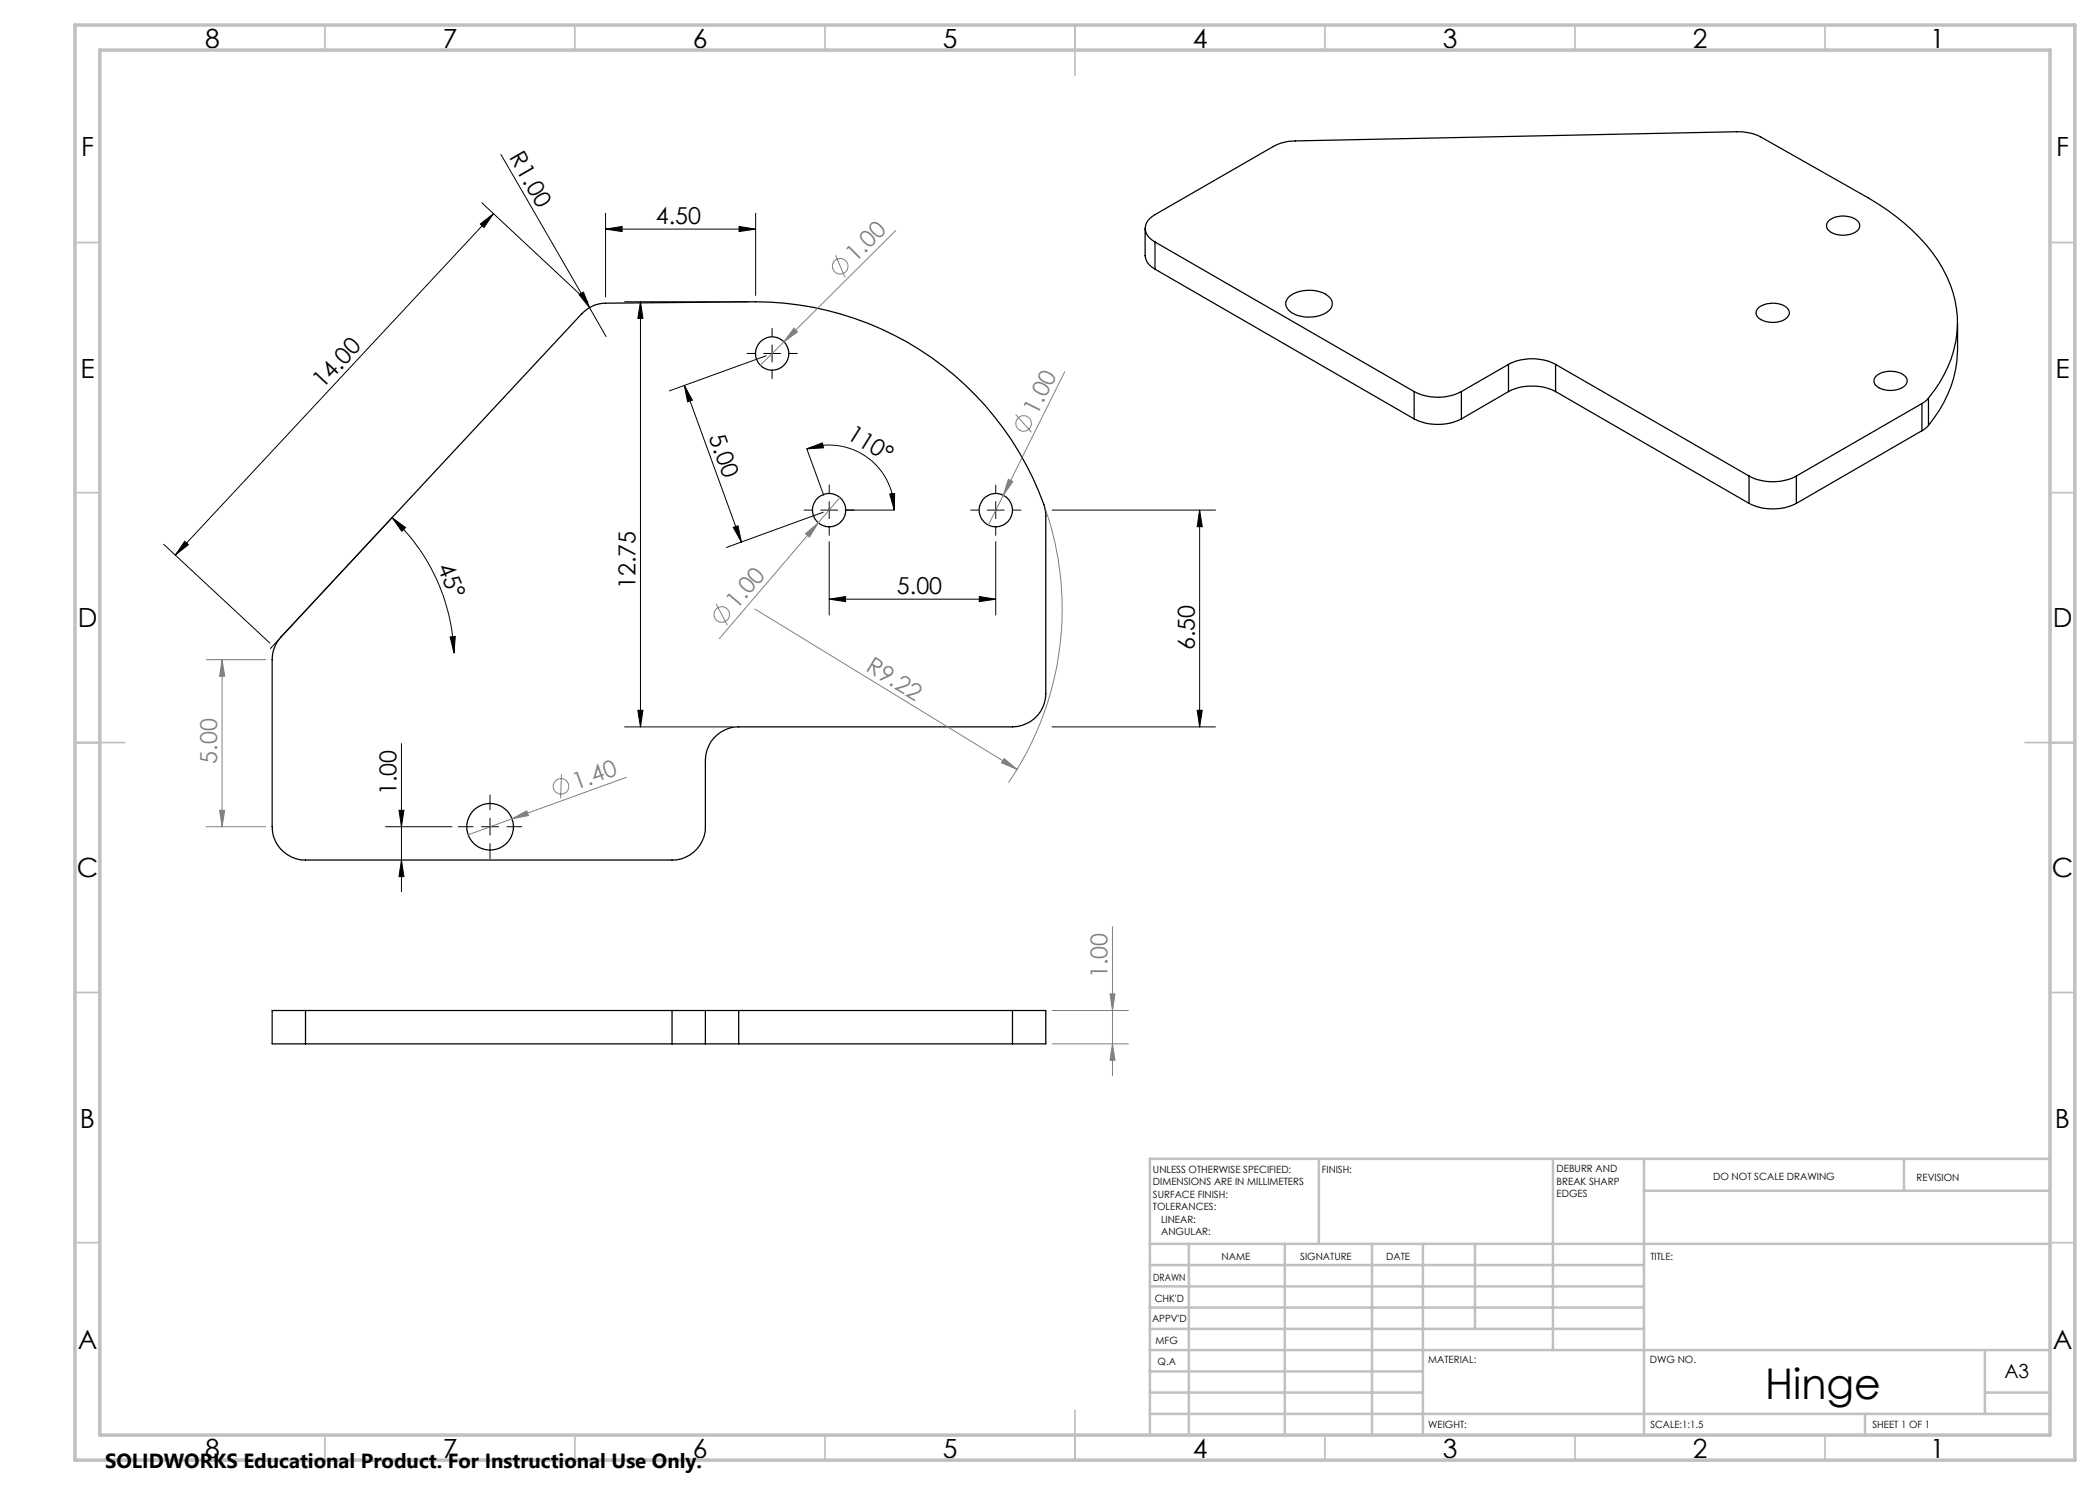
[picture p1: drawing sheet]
<svg xmlns="http://www.w3.org/2000/svg" width="420mm" height="297mm" viewBox="0 0 420 297" stroke-linecap="round" stroke-linejoin="round" font-family="sans-serif">
<g fill="none" stroke="#000" stroke-width=".25">
<path d="M229 45.7v5.4a3.3 3.3 0 0 0 2 2.7M231 48.4a2.83 2.83 0 0 1-1.2-4.6l1.2-.9 23.6-13.6a9.4 9.4 0 0 1 4.5-1.1l88.2-1.9a9.8 9.8 0 0 1 4.9 1.1l21.4 12.1a39.8 39.8 0 0 1 14.9 14.2 21.9 21.9 0 0 1-1.6 24.4l-1.2 1.5M231 48.4l51.8 29.9M231 48.4v5.4M231 53.8l51.8 30M257.7 59.5a6.8 6.8 0 0 1 7.9-.3 1.9 1.9 0 0 1-.3 3.3 6.9 6.9 0 0 1-7.5-.4 1.76 1.76 0 0 1-.1-2.6zM365.6 44.3a4.6 4.6 0 0 1 6-.1 1.35 1.35 0 0 1-.5 2.2 4.8 4.8 0 0 1-5.6-.5 1.29 1.29 0 0 1 .1-1.6zM116.3 62.8a6.7 6.7 0 0 1 4.8-2.2l30-.2a61.2 61.2 0 0 1 57.9 41.3l.2 1.2v35.8a6.7 6.7 0 0 1-6.7 6.7h-54.8a6.7 6.7 0 0 0-6.6 6.6v13.3a6.6 6.6 0 0 1-6.7 6.7h-73.3a6.6 6.6 0 0 1-6.7-6.7v-33.4a6.8 6.8 0 0 1 1.8-4.5zM282.8 78.3a10.4 10.4 0 0 0 9.5 0M282.8 78.3v5.5M292.3 78.3v5.5M301.7 72.9a10.3 10.3 0 0 1 9.4 0"/>
<path d="M301.7 78.3a10.6 10.6 0 0 1 9.4 0M301.7 72.9l-9.4 5.4M301.7 72.9v5.4M301.7 78.3l-9.4 5.5M311.1 72.9l38.7 22.3M311.1 72.9v5.4M311.1 78.3l38.7 22.4M351.5 61.8a4.8 4.8 0 0 1 6-.1 1.34 1.34 0 0 1-.5 2.1 4.8 4.8 0 0 1-5.6-.5 1.16 1.16 0 0 1 .1-1.5zM375.1 75.4a4.6 4.6 0 0 1 6-.1 1.35 1.35 0 0 1-.5 2.2 4.8 4.8 0 0 1-5.6-.6 1.29 1.29 0 0 1 .1-1.5zM385.7 79.6l-1.3 1.1M385.7 79.6v5.5M391.5 64.6a38.9 38.9 0 0 1-.8 11 26 26 0 0 1-5 9.5"/>
<path d="M282.8 83.8a10.7 10.7 0 0 0 9.5 0M349.8 95.2a10.4 10.4 0 0 0 9.5 0M349.8 95.2v5.5M359.3 95.2v5.5M384.4 80.7l-25.1 14.5M384.4 80.7v5.4M384.4 86.1l-25.1 14.6M385.7 85.1l-1.3 1M349.8 100.7a10.7 10.7 0 0 0 9.5 0M61.1 202.1h-6.7v6.7h6.7M61.1 202.1v6.7M61.1 202.1h73.3"/>
<path d="M61.1 208.8h73.3M134.4 202.1h6.7M134.4 208.8h6.7M134.4 202.1v6.7M141.1 202.1h6.6M141.1 208.8h6.6M141.1 202.1v6.7M147.7 202.1h54.8M147.7 208.8h54.8M147.7 202.1v6.7M202.5 202.1h6.7v6.7h-6.7M202.5 202.1v6.7"/>
<circle cx="154.4" cy="70.7" r="3.3"/>
<circle cx="165.8" cy="102" r="3.3"/>
<circle cx="199.1" cy="102" r="3.3"/>
<circle cx="98" cy="165.4" r="4.7"/>
</g>
<g fill="none" stroke="#808080" stroke-width=".2">
<path d="M167.1 51l1.9 4.5M179.1 46.1l-27.1 27M158.8 65.6l.7 .8-2.7 2zM212.9 74.4l-12.2 24.7M168 99.5l-4.3 5.1M200.7 99.1l-3 5.9M201.7 95.8l.9 .5-1.9 2.8zM203.1 82.9l3.2 3.6M161.1 106.7l2.6-2.1-1.8 2.8zM163.7 104.6l-19.8 23.1M209.2 102.1a61.6 61.6 0 0 1-7.5 54.4M41.2 131.9h12"/>
<path d="M44.4 131.9v33.4M44.4 131.9l.5 3.4h-1zM143.2 120.8l2.3 4.2M151 121.8l52.4 32.1M112.3 154.9l-.2 4.8M125.3 155.5l-31.7 11.5M200.8 151.7l2.6 2.2-3.1-1.3zM41.2 165.3h12M43.9 162.1h1l-.5 3.2zM102.4 163.8l2.9-1.6 .4 .9zM222 198.8h1l-.5 3.3zM222.5 185.3v29.8"/>
<path d="M210.4 202.1h15.3M210.4 208.8h15.3M222.5 208.8l.5 3.3h-1z"/>
<circle cx="168" cy="53.2" r="1.57"/>
<circle cx="204.7" cy="84.7" r="1.56"/>
<circle cx="144.4" cy="122.9" r="1.56"/>
<circle cx="112.2" cy="157.3" r="1.55"/>
</g>
<g fill="none" stroke="#000" stroke-width=".2">
<path d="M100.2 30.9l17.7 30.6M96.1 44.8l2.6-2-1.9 2.7zM96.4 40.6l21.2 19.8M98.7 42.8l-63.6 68.2M115.8 58.9l.9-.5 1.2 3.1zM121.1 45.8l3.3-.5v1zM121.1 42.6v16.8M121.1 45.8h30M147.8 45.3l3.3 .5-3.3 .5zM151.1 42.6v16.5M117.9 61.5l3.3 5.8M124.9 60.4h25"/>
<path d="M128.1 60.4l.5 3.3h-1zM128.1 60.4v85M136.9 77.1l11.4 31.3M136.9 77.1l1.6 2.9-1 .4zM149.4 70.7h1.6M152.7 70.7h3.4M153.2 71.2l-19.3 7M154.4 65.7v1.6M154.4 69v3.4M154.4 74.1v1.6M157.8 70.7h1.7M161.4 89.8l3.1-1.2 .2 1z"/>
<path d="M161.4 89.8a13.1 13.1 0 0 1 17.5 12.2M161.4 89.8l3.3 9.3M165.8 97v1.6M177.9 98.8l1-.1v3.3zM199.1 97v1.6M32.7 108.9l21.3 19.7M36.9 108.3l.8 .6-2.6 2.1zM78.4 103.5l2.7 2-.7 .8zM78.4 103.5a38.9 38.9 0 0 1 12.4 27.1M78.4 103.5l-24.3 26.2M146.6 105.5l1-.3 .7 3.2zM160.8 102h1.7"/>
<path d="M164.1 102h3.4M164.6 102.4l-19.3 7.1M165.8 119.8l3.3-.5v1zM165.8 100.3v3.4M165.8 105.4v1.7M165.8 108.3v14.7M165.8 119.8h33.3M169 102h9.9M194.1 102h1.7M195.9 119.3l3.2 .5-3.2 .5zM197.4 102h3.4M199.1 100.3v3.4"/>
<path d="M199.1 105.4v1.7M199.1 108.3v14.7M202.5 102h1.7M210.4 102h32.7M239.9 102l.6 3.3h-1.1zM239.9 102v43.4M90 127.4l1.1-.1-.3 3.3zM80.3 148.7v29.7M98 159v3M124.9 145.4h21.6M127.6 142.1h1l-.5 3.3zM210.4 145.4h32.7"/>
<path d="M239.4 142.1h1.1l-.6 3.3zM77.1 165.3h13.3M79.8 162.1h1l-.5 3.2zM80.3 172l.5 3.3h-1zM91.7 165.3h2.9M96.3 165.3h3.4M98 163.7v3.3M98 168.7v3M101.4 165.3h3"/>
</g>
<g fill="none" stroke="#c0c0c0" stroke-width=".35">
<path d="M65 5v5M115 5v5M165 5v5M215 5v10M265 5v5M315 5v5M365 5v5M15 48.5h5M410 48.5h5M15 98.5h5M410 98.5h5M15 148.5h10"/>
<path d="M405 148.5h10M15 198.5h5M410 198.5h5M15 248.5h5M410 248.5h5M65 287v5M115 287v5M165 287v5M215 282v10M265 287v5M315 287v5M365 287v5"/>
</g>
<g fill="none" stroke="#c0c0c0" stroke-width=".5">
<path d="M263.8 231.8v17M310.6 231.8v38.2M328.8 231.8v55.2M328.8 238.2h81.2M380.8 231.8v6.4M410 231.8h-180v55.2M230 248.8h180M230 257.3h98.8M230 253h98.8M237.8 248.8v38.2M257 248.8v38.2M274.4 248.8v38.2"/>
<path d="M284.6 248.8v38.2M295 248.8v17M230 265.8h98.8M230 261.5h98.8M230 278.5h54.6M230 274.3h54.6M230 270h180M397 278.5h13M397 270v12.8M230 282.8h180M373 282.8v4.2"/>
</g>
<path d="M15 5h400v287h-400zM20 10h390v277h-390z" fill="none" stroke="#c0c0c0" stroke-width=".7"/>
<g fill="#000">
<path d="M115.8 58.9l.9-.5 1.2 3.1z"/>
<path d="M96.1 44.8l2.6-2-1.9 2.7zM36.9 108.3l.8 .6-2.6 2.1z"/>
<path d="M136.9 77.1l1.6 2.9-1 .4zM146.6 105.5l1-.3 .7 3.2z"/>
<path d="M165.8 119.8l3.3-.5v1zM195.9 119.3l3.2 .5-3.2 .5zM121.1 45.8l3.3-.5v1zM147.8 45.3l3.3 .5-3.3 .5z"/>
<path d="M177.9 98.8l1-.1v3.3zM161.4 89.8l3.1-1.2 .2 1z"/>
<path d="M90 127.4l1.1-.1-.3 3.3zM78.4 103.5l2.7 2-.7 .8z"/>
<path d="M239.4 142.1h1.1l-.6 3.3zM239.9 102l.6 3.3h-1.1z"/>
<path d="M79.8 162.1h1l-.5 3.2zM80.3 172l.5 3.3h-1zM128.1 60.4l.5 3.3h-1zM127.6 142.1h1l-.5 3.3z"/>
</g>
<g fill="#808080">
<path d="M102.4 163.8l2.9-1.6 .4 .9z"/>
<path d="M158.8 65.6l.7 .8-2.7 2z"/>
<path d="M161.1 106.7l2.6-2.1-1.8 2.8z"/>
<path d="M201.7 95.8l.9 .5-1.9 2.8z"/>
<path d="M200.8 151.7l2.6 2.2-3.1-1.3z"/>
<path d="M44.4 131.9l.5 3.4h-1zM43.9 162.1h1l-.5 3.2z"/>
<path d="M222 198.8h1l-.5 3.3zM222.5 208.8l.5 3.3h-1z"/>
</g>
<text font-size="8.5" x="353" y="279.7">Hinge</text>
<g font-size="5.3">
<text x="41" y="9.5">8</text>
<text x="88.5" y="9.5">7</text>
<text x="138.5" y="9.5">6</text>
<text x="188.5" y="9.5">5</text>
<text x="238.5" y="9.5">4</text>
<text x="288.5" y="9.5">3</text>
<text x="338.5" y="9.5">2</text>
<text x="386" y="9.5">1</text>
<text x="16.2" y="31.3">F</text>
<text x="411.2" y="31.3">F</text>
<text x="16.1" y="75.5">E</text>
<text x="411.1" y="75.5">E</text>
<text x="15.5" y="125.5">D</text>
<text x="410.5" y="125.5">D</text>
<text x="15.4" y="175.5">C</text>
<text x="410.4" y="175.5">C</text>
<text x="16" y="225.5">B</text>
<text x="411" y="225.5">B</text>
<text x="15.5" y="269.8">A</text>
<text x="410.5" y="269.8">A</text>
<text x="41" y="291.5">8</text>
<text x="88.5" y="291.5">7</text>
<text x="138.5" y="291.5">6</text>
<text x="188.5" y="291.5">5</text>
<text x="238.5" y="291.5">4</text>
<text x="288.5" y="291.5">3</text>
<text x="338.5" y="291.5">2</text>
<text x="386" y="291.5">1</text>
</g>
<g font-size="4.7">
<text x="101.7" y="31.5" transform="rotate(60 101.7 31.5)">R1.00</text>
<text x="131.2" y="44.8">4.50</text>
<text x="64.5" y="77.9" transform="rotate(-47 64.5 77.9)">14.00</text>
<text x="141.7" y="87.3" transform="rotate(70 141.7 87.3)">5.00</text>
<text x="169.2" y="87.6" transform="rotate(32 169.2 87.6)">110°</text>
<text x="87.4" y="113.4" transform="rotate(67 87.4 113.4)">45°</text>
<text x="127.1" y="117.8" transform="rotate(-90 127.1 117.8)">12.75</text>
<text x="179.4" y="118.8">5.00</text>
<text x="238.9" y="130" transform="rotate(-90 238.9 130)">6.50</text>
<text x="79.3" y="159.1" transform="rotate(-90 79.3 159.1)">1.00</text>
</g>
<g font-size="4.7" fill="#808080">
<text x="171.1" y="52.6" transform="rotate(-45 171.1 52.6)">1.00</text>
<text x="207.4" y="83.1" transform="rotate(-63 207.4 83.1)">1.00</text>
<text x="147.3" y="122" transform="rotate(-49 147.3 122)">1.00</text>
<text x="173" y="134.1" transform="rotate(31 173 134.1)">R9.22</text>
<text x="43.4" y="152.7" transform="rotate(-90 43.4 152.7)">5.00</text>
<text x="115.2" y="158" transform="rotate(-20 115.2 158)">1.40</text>
<text x="221.5" y="195.7" transform="rotate(-90 221.5 195.7)">1.00</text>
</g>
<text font-size="4.1" x="21" y="293.7">SOLIDWORKS Educational Product. For Instructional Use Only.</text>
<text font-size="3.9" x="400.9" y="275.5">A3</text>
<g font-size="2">
<text x="230.6" y="234.6">UNLESS OTHERWISE SPECIFIED:</text>
<text x="230.6" y="237.1">DIMENSIONS ARE IN MILLIMETERS</text>
<text x="230.6" y="239.6">SURFACE FINISH:</text>
<text x="264.4" y="234.6">FINISH:</text>
<text x="311.3" y="234.5">DEBURR AND</text>
<text x="311.3" y="237">BREAK SHARP</text>
<text x="311.3" y="239.5">EDGES</text>
<text x="342.6" y="236">DO NOT SCALE DRAWING</text>
<text x="383.3" y="236.2">REVISION</text>
<text x="230.6" y="242.1">TOLERANCES:</text>
<text x="232.2" y="244.6">LINEAR:</text>
<text x="232.2" y="247.1">ANGULAR:</text>
<text x="244.3" y="252">NAME</text>
<text x="260" y="251.9">SIGNATURE</text>
<text x="277.2" y="251.9">DATE</text>
<text x="330.1" y="251.9">TITLE:</text>
<text x="230.6" y="256.1">DRAWN</text>
<text x="230.9" y="260.3">CHK'D</text>
<text x="230.4" y="264.4">APPV'D</text>
<text x="231.1" y="268.8">MFG</text>
<text x="231.5" y="273">Q.A</text>
<text x="285.6" y="272.5">MATERIAL:</text>
<text x="330" y="272.5">DWG NO.</text>
<text x="285.6" y="285.5">WEIGHT:</text>
<text x="330.1" y="285.6">SCALE:1:1.5</text>
<text x="374.5" y="285.6">SHEET 1 OF 1</text>
</g>
</svg>
